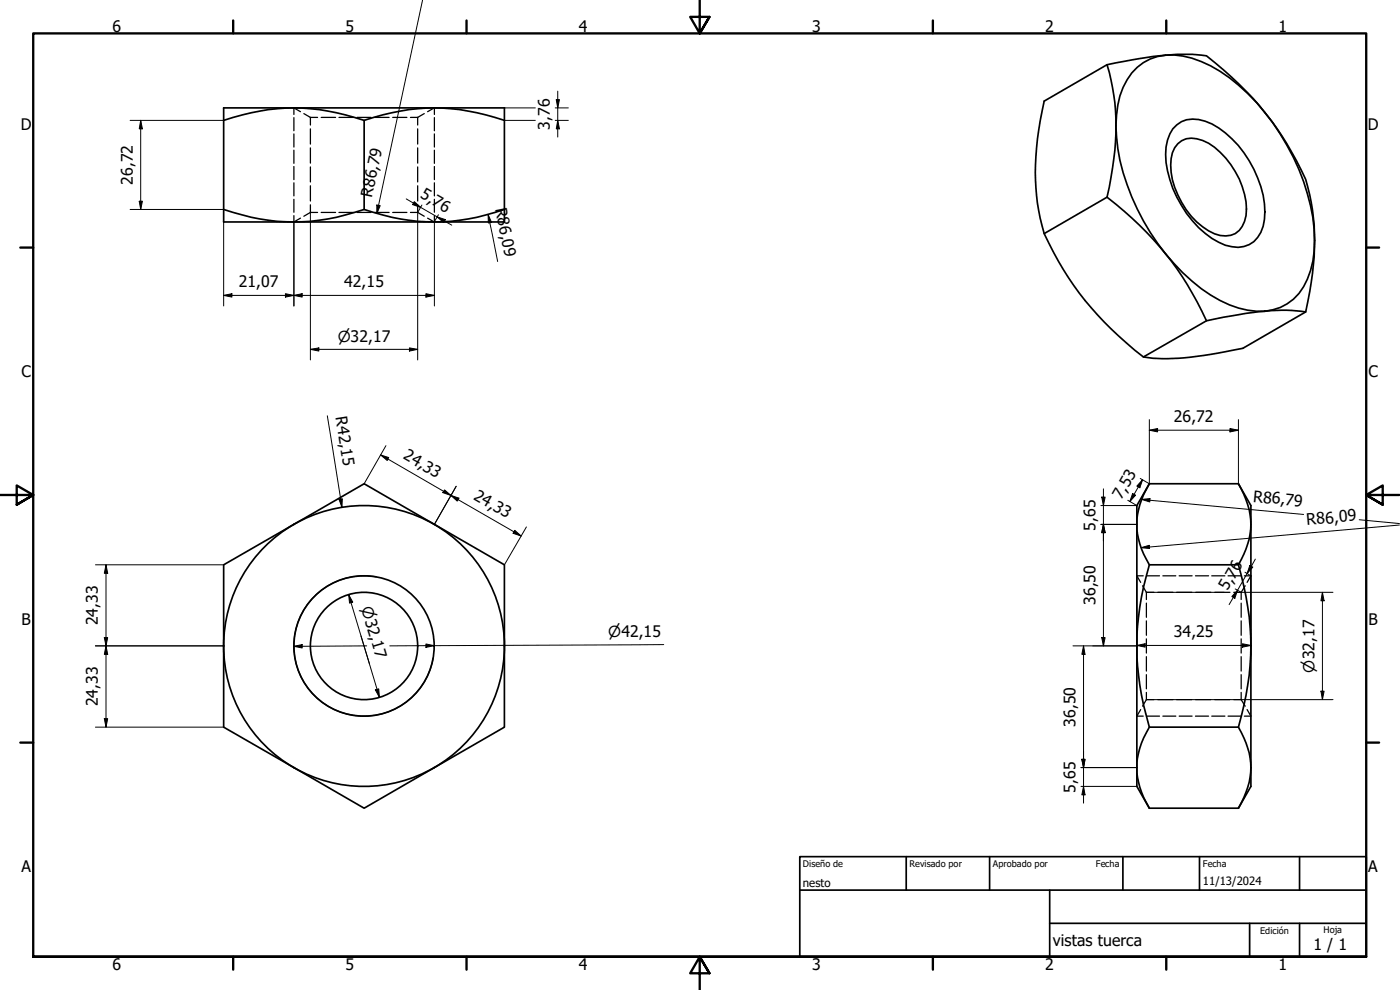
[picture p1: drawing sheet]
<svg xmlns="http://www.w3.org/2000/svg" width="420mm" height="297mm" viewBox="0 0 420 297" stroke-linecap="round" stroke-linejoin="round" font-family="sans-serif">
<!-- layer: Visible (ISO) -->
<g fill="none" stroke="#000" stroke-width=".51">
<path d="M332.2 19.4l-18.8 10.9a77.8 77.8 0 0 0-.7 37.4l.7 2.4a94.7 94.7 0 0 0 29.8 37 71 71 0 0 0 24.6-1.6l5.2-1 18.9-10.9M332.2 19.4a105 105 0 0 1 25.6-3.1l4.3 .4a95.4 95.4 0 0 1 29.8 37.1 72.3 72.3 0 0 1 .6 36.7l-.6 3.1a65.1 65.1 0 0 0-22.3 1.2l-7.5 1.5a94.9 94.9 0 0 0-29.9-37.1 80.3 80.3 0 0 0 1.7-32.9zM67.1 32.4h84.3v34.2h-84.3zM109.3 36.1v26.8M130.4 32.4a68.5 68.5 0 0 0-21.1 3.7 61.2 61.2 0 0 0-42.2 0M130.4 32.4a68.5 68.5 0 0 1 21 3.7M341.3 20.2a15.5 15.5 0 0 1 13.7-3.4 37.8 37.8 0 0 1 19.5 11.3 68 68 0 0 1 19.9 40.7 27.5 27.5 0 0 1-4.6 19.3 15.2 15.2 0 0 1-15.3 5 37.8 37.8 0 0 1-19.5-11.3 69.1 69.1 0 0 1-19.5-37.2 34.5 34.5 0 0 1 1.6-18.4l2.6-4.3zM353.2 37.5a9.4 9.4 0 0 1 10.5-.3 32.5 32.5 0 0 1 15.9 26.3 10.2 10.2 0 0 1-4.7 9.9 11.5 11.5 0 0 1-11.2-1.8 33.5 33.5 0 0 1-13.9-25.3 11.7 11.7 0 0 1 3.4-8.8zM332.2 59.2l-18.8 10.9M353.5 43.1a5.7 5.7 0 0 1 5.7-1.5 17.6 17.6 0 0 1 10.2 7.8 23.4 23.4 0 0 1 4.6 15.3 6.3 6.3 0 0 1-7.8 6 20.8 20.8 0 0 1-12.7-12.2 18.5 18.5 0 0 1-1.6-12.7l.7-1.5zM67.1 62.9a61.2 61.2 0 0 0 42.2 0 61 61 0 0 0 42.1 0M362.1 96.3l-18.9 10.8"/>
<path d="M344.9 145.1l-3.7 6.6v84.3l3.7 6.5M344.9 145.1a21.2 21.2 0 0 0-2.3 19.6l2.3 4.8a81 81 0 0 0 0 48.7 21.6 21.6 0 0 0 0 24.3M344.9 145.1h26.8M371.7 145.1l3.7 6.6v84.3l-3.7 6.5M371.7 145.1a21.4 21.4 0 0 1 2.3 19.6l-2.3 4.8a81 81 0 0 1 0 48.7 21.3 21.3 0 0 1 2.3 19.5l-2.3 4.8M344.9 169.5h26.8M67.1 193.8v24.4l42.2 24.3 42.1-24.3v-24.4M67.1 193.8v-24.3l42.2-24.4 42.1 24.4v24.3M67.1 193.8a42.1 42.1 0 0 0 42.1 42.2 42.1 42.1 0 0 0 42.2-42.2M67.1 193.8a42.1 42.1 0 0 1 42.2-42.1 42.1 42.1 0 0 1 42.1 42.1M344.9 218.2h26.8M344.9 242.5h26.8"/>
<circle cx="109.2" cy="193.8" r="21.1"/>
<circle cx="109.3" cy="193.8" r="16.1"/>
</g>
<!-- layer: Visible fina (ISO) -->
<path d="M112.9 173.1a21.1 21.1 0 0 0-24.4 17.1 21.1 21.1 0 0 0 17.1 24.3 21.1 21.1 0 0 0 24.4-17" fill="none" stroke="#000" stroke-width=".38"/>
<!-- layer: Oculto (ISO) -->
<g fill="none" stroke="#000" stroke-width=".38">
<path d="M88.2 35.3v3.9M90.2 33.5l-2-1.1v1.9M91.2 34.1l2 1.1M93.2 35.2h2.1M93.2 35.2v2.3M93.2 38.7v4.5M96.4 35.2h4.3M101.7 35.2h4.3M107.1 35.2h4.3M112.5 35.2h4.3M117.9 35.2h4.2M123.2 35.2h2.1"/>
<path d="M125.3 35.2v2.3M125.3 38.7v4.5M127.3 34.1l-2 1.1M130.3 32.4l-2 1.1M130.4 32.4v1.9M130.4 35.3v3.9M88.2 40.2v3.9M88.2 45.1v3.9M88.2 50v3.9M88.2 54.8v4M88.2 59.8v3.9M93.2 44.4v4.5"/>
<path d="M93.2 50.1v4.5M93.2 55.7v4.6M125.3 44.4v4.5M125.3 50.1v4.5M125.3 55.7v4.6M130.4 40.2v3.9M130.4 45.1v3.9M130.4 50v3.9M130.4 54.8v4M130.4 59.8v3.9M88.2 64.7v1.9l2-1.1M93.2 63.7h2.1"/>
<path d="M93.2 63.7l-2 1.2M93.2 61.5v2.2M96.4 63.7h4.3M101.7 63.7h4.3M107.1 63.7h4.3M112.5 63.7h4.3M117.9 63.7h4.2M123.2 63.7h2.1l2 1.2M125.3 61.5v2.2M128.3 65.5l2 1.1M130.4 64.7v1.9M342.9 175.8l1.1 1.9"/>
<path d="M343.1 172.8h-1.9l1.1 1.9M344 177.7v2.2M344 177.7h2.3M344.1 172.8h3.9M347.5 177.7h4.5M349 172.8h3.9M353.1 177.7h4.6M353.9 172.8h3.9M358.8 172.8h3.9M358.8 177.7h4.6M363.7 172.8h3.9M364.6 177.7h4.5"/>
<path d="M368.6 172.8h3.9M370.3 177.7h2.2M373.4 172.8h2l-1.1 1.9M373.7 175.8l-1.2 1.9v2.2M344 181v4.2M344 186.3v4.3M344 191.7v4.2M344 197v4.3M372.5 181v4.2M372.5 186.3v4.3M372.5 191.7v4.2M372.5 197v4.3"/>
<path d="M342.3 212.9l-1.1 2h1.9M344 202.4v4.3M344 207.8v2.1M344 209.9l-1.1 2M344 209.9h2.3M344.1 214.9h3.9M347.5 209.9h4.5M349 214.9h3.9M353.1 209.9h4.6M353.9 214.9h3.9M358.8 214.9h3.9M358.8 209.9h4.6"/>
<path d="M363.7 214.9h3.9M364.6 209.9h4.5M368.6 214.9h3.9M370.3 209.9h2.2M372.5 202.4v4.3M372.5 207.8v2.1M372.5 209.9l1.2 2M374.3 212.9l1.1 2h-2"/>
</g>
<!-- layer: Borde (ISO) -->
<g fill="none" stroke="#000" stroke-width=".7">
<path d="M70 6.1v3.9M140 6.1v3.9M210 0v10l-2.9-4.9h5.8l-2.9 4.9 2.9-4.9M280 6.1v3.9M350 6.1v3.9M6.1 74.3h3.9M410 74.3h3.9M0 148.5h10l-5-2.8v5.7l5-2.9-5 2.9M420 148.5h-10l5-2.8v5.7l-5-2.9 5 2.9M6.1 222.8h3.9M410 222.8h3.9M10 287.1v-277.1h400v277.1h-400h400"/>
<path d="M70 287.1v3.8M140 287.1v3.8M212.9 292l-2.9-4.9 2.9 4.9h-5.8l2.9-4.9v9.9M280 287.1v3.8M350 287.1v3.8"/>
</g>
<path d="M240 257h170v30.1h-170zM272 257v10.1M297 257v10.1M337 257v10.1M360 257v10.1M390 257v10.1M240 267.1h170M315 277h95M315 267.1v20M375 277v10.1M390 277v10.1" fill="none" stroke="#000" stroke-width=".51"/>
<!-- layer: Cota (ISO) -->
<g fill="none" stroke="#000" stroke-width=".3">
<path d="M126.8 0l-13.7 64.1M39.1 36.1h28M42.2 36.1l.5 2.6h-.9zM42.2 36.1v26.8M151.4 36.1h9.3M151.4 32.4h9.3M166.6 36.1h4M166.6 32.4h4M166.9 29.9h1l-.5 2.5zM167.4 36.1l.5 2.6h-1zM167.4 27.4v13.7M121.9 59.7l13.7 7.8"/>
<path d="M39.1 62.9h28M41.8 60.4h.9l-.5 2.5zM67.1 66.6v25.2M88.2 66.6v25.2M93.2 63.7v44.3M113.1 61.5l1 .2-1 2.4zM124.3 60.5l1.9 1.7-2.4-.8zM126.6 61.5l-1.3 2.2v44.3M130.4 66.6v25.2M131.2 65.1l2.5 .8-.5 .9zM131.6 64.4l-1.3 2.2M146.5 64.4l1 2.3-.9 .2z"/>
<path d="M146.5 64.4l2.9 14.1M67.1 88.6l2.5-.5v1zM67.1 88.6h63.3M85.7 88.1l2.5 .5-2.5 .5zM88.2 88.6l2.5-.5v1zM127.8 88.1l2.6 .5-2.6 .5zM93.2 104.8l2.5-.4v.9zM93.2 104.8h32.1M122.9 104.4l2.4 .4-2.4 .5zM98.2 124.8l4.4 27.4M114.2 136.5l2.4 .8-.4 .9zM114.2 136.5l42.2 24.3"/>
<path d="M115.8 133.7l-6.5 11.4M344.9 129.1l2.5-.5v1zM344.9 129.1h26.8M344.9 125.9v19.2l-2.7-1.5M369.1 128.6l2.6 .5-2.6 .5zM371.7 125.9v19.2M101.7 149.8l1-.1-.1 2.5zM133.4 147l1.9 1.6-2.4-.8zM135.3 148.6l2.4 .9-.5 .9zM136.9 145.9l-6.5 11.4M154.5 159.1l1.9 1.7-2.4-.8zM158 158.1l-6.6 11.4"/>
<path d="M330.4 157.3h10.8M330.6 149.1h1.1l-.5 2.6zM331.2 157.3l.5 2.5h-1.1zM331.2 146.7v47.1M338.5 150.1l2.7 1.6h-10.8M339.9 148.1l.9 .5-1.7 1.9zM342.6 149.8l2.5-.2v1zM342.6 149.8l48.6 4.6M342.9 143.9l-.8 2.5-.9-.6zM342.9 143.9l-3.8 6.6M407.9 155.9l12.1 1.2M420 157.5l-77.5 6.8"/>
<path d="M28.6 169.5h38.5M31.8 169.5l.5 2.5h-1zM31.8 169.5v48.7M104.6 178.4l1.3 2.2-1 .4zM104.6 178.4l9.3 30.8M341.2 172.8v24M342.5 164.3l2.4-.7 .1 1zM344 177.7h23.4M370.7 176.7l1.8 1M371.4 177.1l-.8 2.4-.9-.5zM372.2 177.7h27.8M373.6 171.7l1.8 1.1v24"/>
<path d="M375.1 169.7l.9 .5-1.7 1.9zM376.7 167.8l-7.8 13.6M396.9 177.7l.5 2.6h-1zM396.9 177.7v32.2M28.6 193.8h38.5M31.3 191.3h1l-.5 2.5zM31.8 193.8l.5 2.5h-1zM88.2 193.9l2.5-.5v1zM108.3 190.8l2.6 8.3M110 193.8l-21.8 .1M127.8 193.2l2.5 .5-2.5 .5zM199.2 193.4l-82.2 .4"/>
<path d="M322 193.8h19.2M325.2 193.8l.4 2.5h-.9zM325.2 193.8v47.2M330.6 191.3h1.1l-.5 2.5zM341.2 193.7l2.5-.5v1zM341.2 193.7h34.2M372.9 193.2l2.5 .5-2.5 .5zM28.6 218.2h38.5M31.3 215.6h1l-.5 2.6zM112.6 207l1.1-.3 .2 2.5zM344 209.9h56M396.4 207.4h1l-.5 2.5z"/>
<path d="M324.4 230.3h16.8M324.4 236h16.8M324.7 227.8h.9l-.4 2.5zM325.2 236l.4 2.5h-.9z"/>
</g>
<g fill="#000">
<path d="M42.2 36.1l.5 2.6h-.9zM166.9 29.9h1l-.5 2.5zM167.4 36.1l.5 2.6h-1zM41.8 60.4h.9l-.5 2.5zM113.1 61.5l1 .2-1 2.4zM124.3 60.5l1.9 1.7-2.4-.8zM131.2 65.1l2.5 .8-.5 .9zM146.5 64.4l1 2.3-.9 .2zM67.1 88.6l2.5-.5v1zM85.7 88.1l2.5 .5-2.5 .5zM88.2 88.6l2.5-.5v1zM127.8 88.1l2.6 .5-2.6 .5z"/>
<path d="M93.2 104.8l2.5-.4v.9zM122.9 104.4l2.4 .4-2.4 .5zM114.2 136.5l2.4 .8-.4 .9zM344.9 129.1l2.5-.5v1zM369.1 128.6l2.6 .5-2.6 .5zM101.7 149.8l1-.1-.1 2.5zM133.4 147l1.9 1.6-2.4-.8zM135.3 148.6l2.4 .9-.5 .9zM330.6 149.1h1.1l-.5 2.6zM331.2 157.3l.5 2.5h-1.1zM339.9 148.1l.9 .5-1.7 1.9zM342.9 143.9l-.8 2.5-.9-.6z"/>
<path d="M342.6 149.8l2.5-.2v1zM31.8 169.5l.5 2.5h-1zM154.5 159.1l1.9 1.7-2.4-.8zM342.5 164.3l2.4-.7 .1 1zM371.4 177.1l-.8 2.4-.9-.5zM375.1 169.7l.9 .5-1.7 1.9zM31.3 191.3h1l-.5 2.5zM31.8 193.8l.5 2.5h-1zM88.2 193.9l2.5-.5v1zM104.6 178.4l1.3 2.2-1 .4zM127.8 193.2l2.5 .5-2.5 .5zM325.2 193.8l.4 2.5h-.9z"/>
<path d="M330.6 191.3h1.1l-.5 2.5zM341.2 193.7l2.5-.5v1zM372.9 193.2l2.5 .5-2.5 .5zM396.9 177.7l.5 2.6h-1zM31.3 215.6h1l-.5 2.6zM112.6 207l1.1-.3 .2 2.5zM396.4 207.4h1l-.5 2.5zM324.7 227.8h.9l-.4 2.5zM325.2 236l.4 2.5h-.9z"/>
</g>
<g font-size="4.8">
<text x="33.7" y="9.6">6</text>
<text x="103.7" y="9.6">5</text>
<text x="173.7" y="9.6">4</text>
<text x="243.7" y="9.6">3</text>
<text x="313.7" y="9.6">2</text>
<text x="383.7" y="9.6">1</text>
<text x="6.2" y="38.9">D</text>
<text x="165" y="38.9" transform="rotate(-90 165 38.9)">3,76</text>
<text x="410.5" y="38.9">D</text>
<text x="39.9" y="55.5" transform="rotate(-90 39.9 55.5)">26,72</text>
<text x="111.6" y="59.4" transform="rotate(-78 111.6 59.4)">R86,79</text>
<text x="125.9" y="59.2" transform="rotate(30 125.9 59.2)">5,76</text>
<text x="148.6" y="62.6" transform="rotate(79 148.6 62.6)">R86,09</text>
<text x="71.7" y="86.2">21,07</text>
<text x="103.3" y="86.2">42,15</text>
<text x="6.4" y="113.1">C</text>
<text x="410.7" y="113.1">C</text>
<text x="100.7" y="125.1" transform="rotate(81 100.7 125.1)">R42,15</text>
<text x="352.3" y="126.7">26,72</text>
<text x="120.8" y="137.5" transform="rotate(30 120.8 137.5)">24,33</text>
<text x="141.9" y="149.7" transform="rotate(30 141.9 149.7)">24,33</text>
<text x="336.5" y="150" transform="rotate(-60 336.5 150)">7,53</text>
<text x="376" y="150.5" transform="rotate(5 376 150.5)">R86,79</text>
<text x="328.7" y="159.2" transform="rotate(-90 328.7 159.2)">5,65</text>
<text x="392.2" y="157.5" transform="rotate(-5 392.2 157.5)">R86,09</text>
<text x="368.4" y="177.4" transform="rotate(-60 368.4 177.4)">5,76</text>
<text x="328.7" y="181.5" transform="rotate(-90 328.7 181.5)">36,50</text>
<text x="6.4" y="187.4">B</text>
<text x="29.4" y="187.6" transform="rotate(-90 29.4 187.6)">24,33</text>
<text x="352.3" y="191.2">34,25</text>
<text x="410.7" y="187.4">B</text>
<text x="29.4" y="211.9" transform="rotate(-90 29.4 211.9)">24,33</text>
<text x="322.8" y="218" transform="rotate(-90 322.8 218)">36,50</text>
<text x="322.8" y="237.8" transform="rotate(-90 322.8 237.8)">5,65</text>
<text x="6.4" y="261.7">A</text>
<text x="410.7" y="261.7">A</text>
<text x="316" y="283.8">vistas tuerca</text>
<text x="394.2" y="285">1 / 1</text>
<text x="33.7" y="290.9">6</text>
<text x="103.7" y="290.9">5</text>
<text x="173.7" y="290.9">4</text>
<text x="243.7" y="290.9">3</text>
<text x="313.7" y="290.9">2</text>
<text x="383.7" y="290.9">1</text>
</g>
<g font-size="4.6">
<text x="101.3" y="102.5">⌀32,17</text>
<text x="108.4" y="182.5" transform="rotate(73 108.4 182.5)">⌀32,17</text>
<text x="182.6" y="191.1">⌀42,15</text>
<text x="394.5" y="201.8" transform="rotate(-90 394.5 201.8)">⌀32,17</text>
</g>
<g font-size="3.4">
<text x="241" y="266">nesto</text>
<text x="361" y="265.5">11/13/2024</text>
</g>
<g font-size="2.7">
<text x="241" y="260.2">Diseño de</text>
<text x="273" y="260.1">Revisado por</text>
<text x="298" y="260.1">Aprobado por</text>
<text x="328.9" y="260.1">Fecha</text>
<text x="361" y="260.1">Fecha</text>
<text x="378.2" y="280.3">Edición</text>
<text x="397.2" y="280">Hoja</text>
</g>
</svg>
